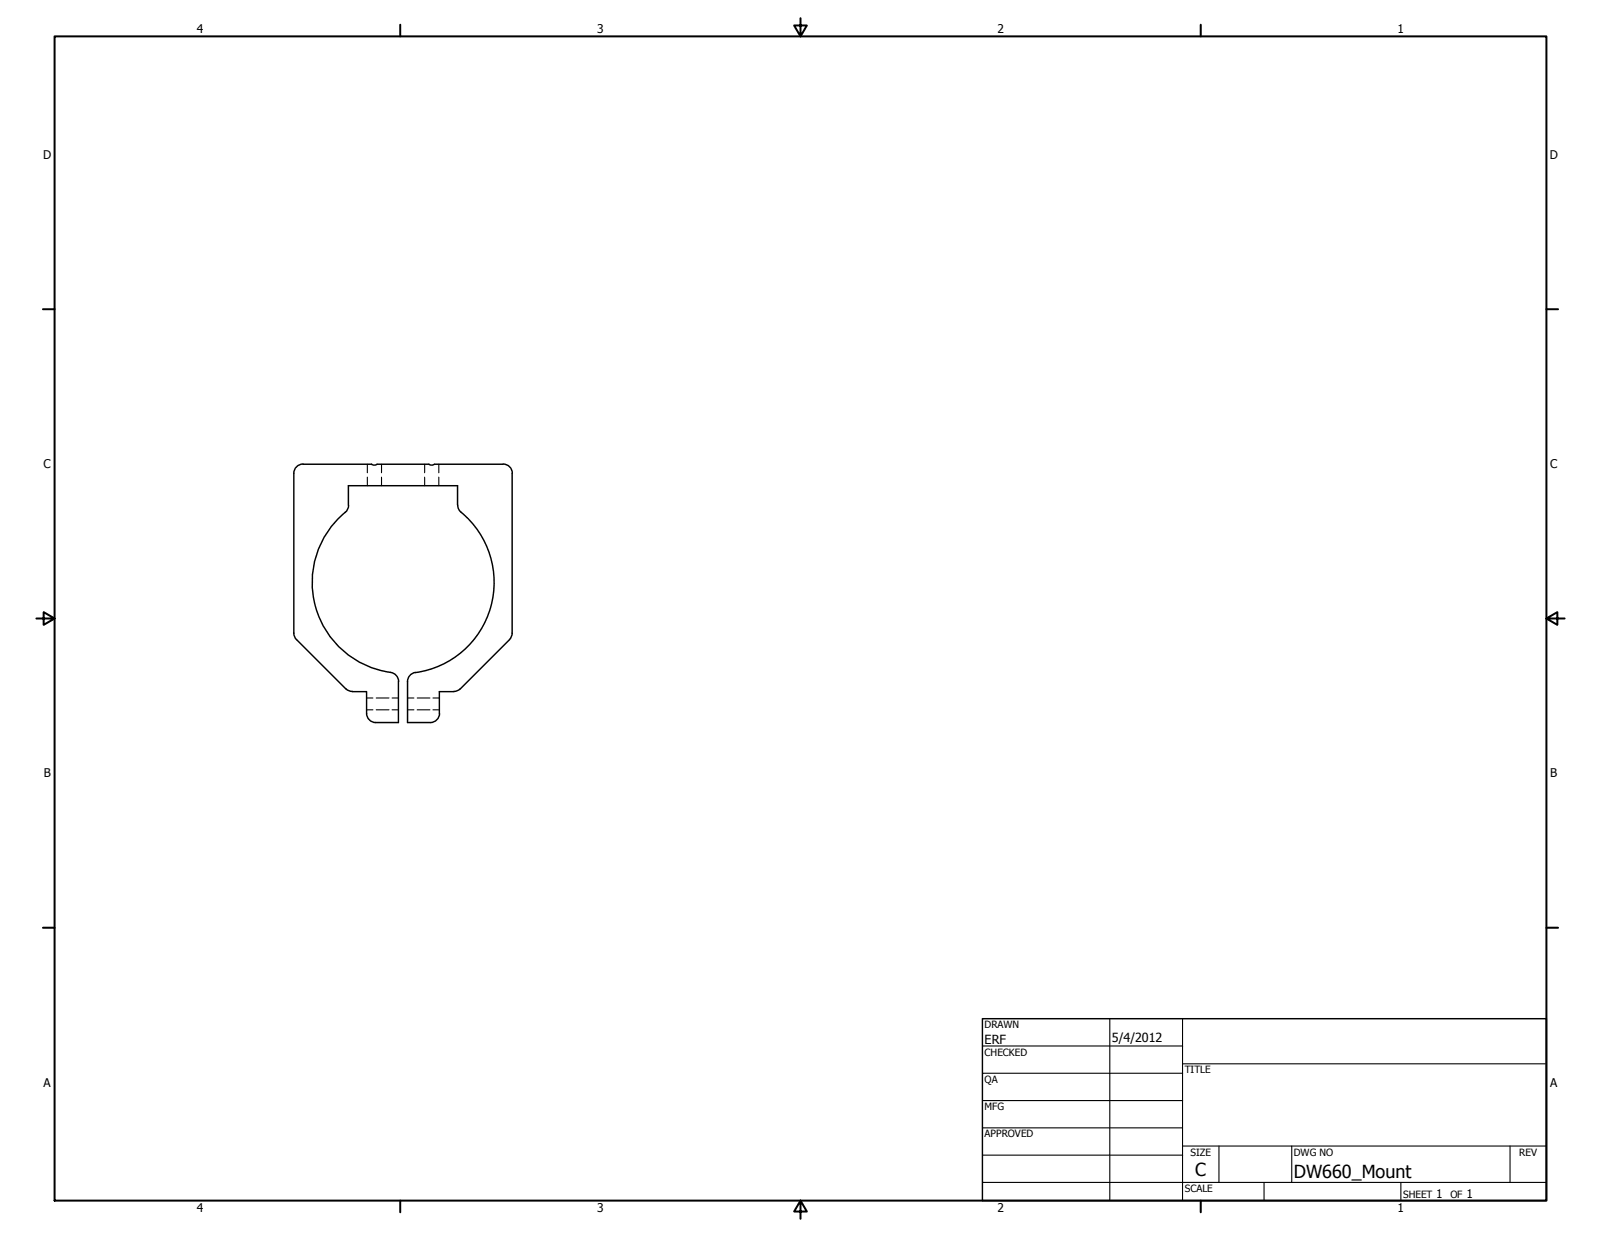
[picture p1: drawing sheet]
<svg xmlns="http://www.w3.org/2000/svg" width="559mm" height="432mm" viewBox="0 0 559 432" stroke-linecap="round" stroke-linejoin="round" font-family="sans-serif">
<!-- layer: Visible (ANSI) -->
<g fill="none" stroke="#000" stroke-width=".51">
<path d="M102.6 165.2l.1 56.8 .8 1.3 17.2 17.2M105.7 162.1h24M105.8 162a3.2 3.2 0 0 0-3.2 3.2M120.5 178.8a31.8 31.8 0 0 0-10.2 33.5 31.8 31.8 0 0 0 26.7 22.6l1.1 .7a3.2 3.2 0 0 1 1 2.3v14.3h-8a3.2 3.2 0 0 1-3.1-3.2v-7.6h-5.1M129.7 162l.7 .4 1.2-.4M131.6 162.1h18.1M149.7 162l.7 .4 1.2-.4 24 .1M159.7 176.3v-6.8h-38.1v7.3l-.5 1.3-.6 .7M159.8 176.4l.5 1.7a31.9 31.9 0 0 1 11.1 33.4 31.9 31.9 0 0 1-26.4 23.3M175.6 162a3.2 3.2 0 0 1 3.2 3.2M178.8 165.2v55.8l-.2 1-.8 1.2M145 234.7a3.2 3.2 0 0 0-2.8 3.2v14.3h8a3.2 3.2 0 0 0 3.2-3.2"/>
<path d="M177.9 223.3l-17.3 17.1-.8 .6-1.4 .4M120.7 240.4l1.3 .8 1 .2M158.4 241.4h-5v7.6"/>
</g>
<!-- layer: Hidden (ANSI) -->
<g fill="none" stroke="#000" stroke-width=".38">
<path d="M128.2 162.1v2.9M128.2 166.6v2.9M133.2 162.1v2.9M133.2 166.6v2.9M148.2 162.1v2.9M148.2 166.6v2.9M153.2 162.1v2.9M153.2 166.6v2.9M128 247.8h2.2M128 243.6h2.2M131.3 247.8h4.5M131.3 243.6h4.5"/>
<path d="M136.8 247.8h2.3M136.8 243.6h2.3M142.2 247.8h2.3M142.2 243.6h2.3M145.6 247.8h4.5M145.6 243.6h4.5M151.1 247.8h2.3M151.1 243.6h2.3"/>
</g>
<!-- layer: Border (ANSI) -->
<g fill="none" stroke="#000" stroke-width=".7">
<path d="M19 12.7h520.8v406.4h-520.8zM139.7 8.6v4.1M279.4 6.3v6.4l-2.2-3.8h4.4l-2.2 3.8M419.1 8.6v4.1M15 107.9h4M539.8 107.9h4M12.7 215.9h6.3l-3.8-2.2v4.4l3.8-2.2M539.8 215.9l3.8 2.2v-4.4l-3.8 2.2h6.3M15 323.8h4M539.8 323.8h4M139.7 419.1v4.1M279.4 419.1l2.2 3.8h-4.4l2.2-3.8v6.3"/>
<path d="M419.1 419.1v4.1"/>
</g>
<!-- layer: Title (ANSI) -->
<g fill="none" stroke="#000" stroke-width=".38">
<path d="M387.3 355.6v63.5M412.7 355.6v63.5M342.9 365.1h69.8M342.9 374.6h69.8M412.7 371.3h127.1M342.9 384.2h69.8M342.9 393.7h69.8M342.9 412.7h196.9M342.9 403.2h69.8M412.7 400h127.1M425.4 400v12.7M441.2 412.7v6.4"/>
<path d="M450.8 400v12.7M488.9 412.7v6.4M527 400v12.7"/>
</g>
<path d="M342.9 355.6h196.9v63.5h-196.9z" fill="none" stroke="#000" stroke-width=".51"/>
<g font-size="6.3">
<text x="417.2" y="410.6">C</text>
<text x="451.6" y="411.1">DW660_Mount</text>
</g>
<g font-size="4.4">
<text x="343.7" y="364.4">ERF</text>
<text x="388.1" y="363.7">5/4/2012</text>
</g>
<g font-size="4.2">
<text x="68.7" y="11.7">4</text>
<text x="208.4" y="11.7">3</text>
<text x="348.1" y="11.7">2</text>
<text x="487.8" y="11.7">1</text>
<text x="15.1" y="55.5">D</text>
<text x="540.9" y="55.5">D</text>
<text x="15.2" y="163.4">C</text>
<text x="541" y="163.4">C</text>
<text x="15.3" y="271.4">B</text>
<text x="541.1" y="271.4">B</text>
<text x="15.2" y="379.3">A</text>
<text x="541" y="379.3">A</text>
<text x="501.3" y="418.3">1</text>
<text x="511.8" y="418.3">1</text>
<text x="68.7" y="423.2">4</text>
<text x="208.4" y="423.2">3</text>
<text x="348.1" y="423.2">2</text>
<text x="487.8" y="423.2">1</text>
</g>
<g font-size="3.5">
<text x="343.7" y="358.9">DRAWN</text>
<text x="343.7" y="368.5">CHECKED</text>
<text x="413.5" y="374.6">TITLE</text>
<text x="343.7" y="378">QA</text>
<text x="343.7" y="387.5">MFG</text>
<text x="343.7" y="397.1">APPROVED</text>
<text x="415.5" y="403.4">SIZE</text>
<text x="451.6" y="403.4">DWG NO</text>
<text x="530.3" y="403.4">REV</text>
<text x="413.5" y="416.1">SCALE</text>
<text x="489.7" y="418.3">SHEET</text>
<text x="506.2" y="418.3">OF</text>
</g>
</svg>
